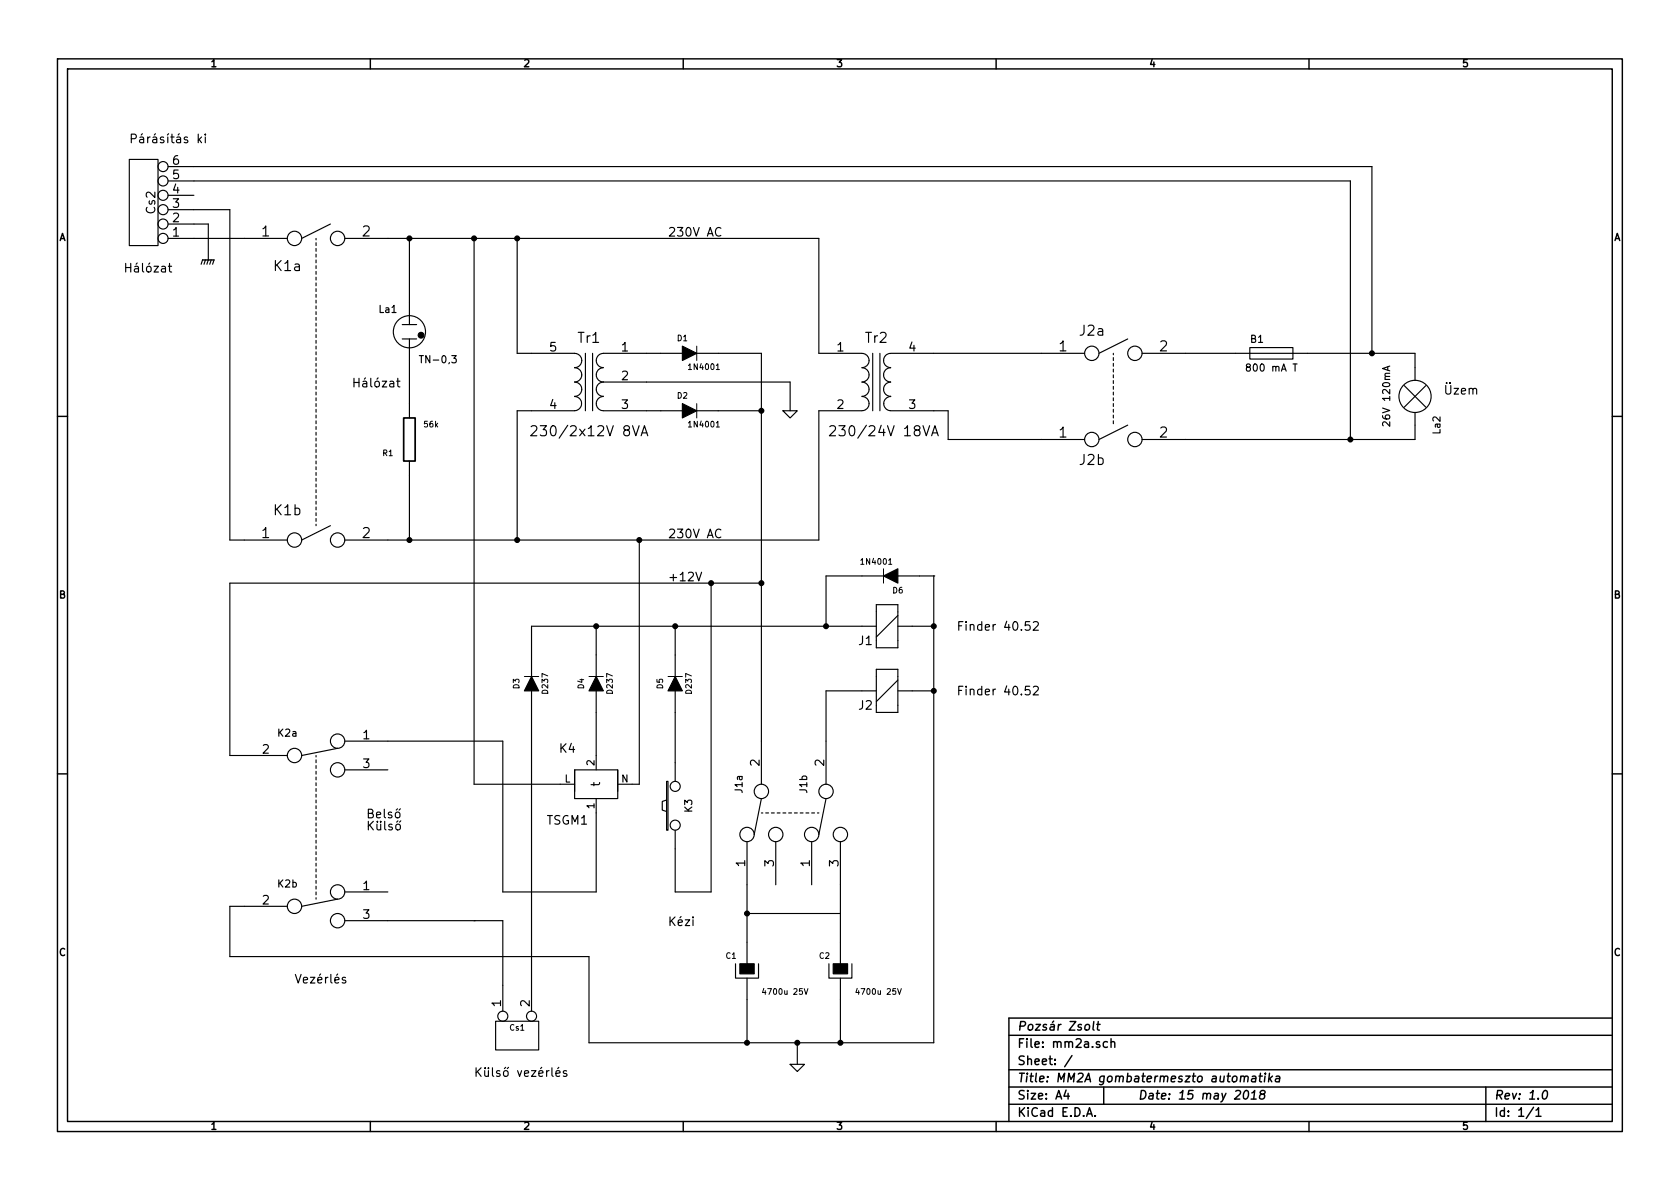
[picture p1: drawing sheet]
EESchema Schematic File Version 2
LIBS:power
LIBS:device
LIBS:transistors
LIBS:conn
LIBS:linear
LIBS:regul
LIBS:74xx
LIBS:cmos4000
LIBS:adc-dac
LIBS:memory
LIBS:xilinx
LIBS:special
LIBS:microcontrollers
LIBS:dsp
LIBS:microchip
LIBS:analog_switches
LIBS:motorola
LIBS:texas
LIBS:intel
LIBS:audio
LIBS:interface
LIBS:digital-audio
LIBS:philips
LIBS:display
LIBS:cypress
LIBS:siliconi
LIBS:opto
LIBS:atmel
LIBS:contrib
LIBS:valves
LIBS:mm2a-cache
EELAYER 27 0
EELAYER END
$Descr A4 11693 8268
encoding utf-8
Sheet 1 1
Title "MM2A gombatermeszto automatika"
Date "15 may 2018"
Rev "1.0"
Comp "Pozsár Zsolt"
Comment1 ""
Comment2 ""
Comment3 ""
Comment4 ""
$EndDescr
$Comp
L TRANSFO4 Tr1
U 1 1
P 4100 2650
F 0 "Tr1" H 4100 2950 70  0000 C CNN
F 1 "230/2x12V 8VA" H 4100 2300 70  0000 C CNN
F 2 "~" H 4100 2650 60  0000 C CNN
F 3 "~" H 4100 2650 60  0000 C CNN
	1    4100 2650
	-1   0    0    -1  
$EndComp
$Comp
L DIODE D3
U 1 1
P 3700 4750
F 0 "D3" H 3700 4850 40  0000 C CNN
F 1 "D237" H 3700 4650 40  0000 C CNN
F 2 "~" H 3700 4750 60  0000 C CNN
F 3 "~" H 3700 4750 60  0000 C CNN
	1    3700 4750
	0    -1   -1   0   
$EndComp
$Comp
L DIODE D1
U 1 1
P 4800 2450
F 0 "D1" H 4750 2550 40  0000 C CNN
F 1 "1N4001" H 4900 2350 40  0000 C CNN
F 2 "~" H 4800 2450 60  0000 C CNN
F 3 "~" H 4800 2450 60  0000 C CNN
	1    4800 2450
	1    0    0    -1  
$EndComp
$Comp
L DIODE D2
U 1 1
P 4800 2850
F 0 "D2" H 4750 2950 40  0000 C CNN
F 1 "1N4001" H 4900 2750 40  0000 C CNN
F 2 "~" H 4800 2850 60  0000 C CNN
F 3 "~" H 4800 2850 60  0000 C CNN
	1    4800 2850
	1    0    0    -1  
$EndComp
$Comp
L RELAY J2
U 1 1
P 6200 4800
F 0 "J2" H 6375 4900 60  0000 C CNN
F 1 "Finder 40.52" H 5450 4800 60  0000 C CNN
F 2 "" H 6200 4800 60  0000 C CNN
F 3 "" H 6200 4800 60  0000 C CNN
	1    6200 4800
	-1   0    0    1   
$EndComp
$Comp
L RELAY J1
U 1 1
P 6200 4350
F 0 "J1" H 6375 4450 60  0000 C CNN
F 1 "Finder 40.52" H 5450 4350 60  0000 C CNN
F 2 "" H 6200 4350 60  0000 C CNN
F 3 "" H 6200 4350 60  0000 C CNN
	1    6200 4350
	-1   0    0    1   
$EndComp
$Comp
L FUSE-EU B1
U 1 1
P 8850 2450
F 0 "B1" V 8950 2550 50  0000 C CNN
F 1 "800 mA T" V 8750 2450 50  0000 C CNN
F 2 "" H 8850 2450 60  0000 C CNN
F 3 "" H 8850 2450 60  0000 C CNN
	1    8850 2450
	0    -1   -1   0   
$EndComp
$Comp
L R R1
U 1 1
P 2850 3050
F 0 "R1" H 2700 2950 40  0000 C CNN
F 1 "56k" H 3000 3150 40  0000 C CNN
F 2 "~" V 2780 3050 30  0000 C CNN
F 3 "~" H 2850 3050 30  0000 C CNN
	1    2850 3050
	1    0    0    -1  
$EndComp
$Comp
L SPST J2a
U 1 1
P 7750 2450
F 0 "J2a" H 7600 2600 70  0000 C CNN
F 1 "SPST" H 7750 2350 70  0001 C CNN
F 2 "~" H 7750 2450 60  0000 C CNN
F 3 "~" H 7750 2450 60  0000 C CNN
	1    7750 2450
	1    0    0    -1  
$EndComp
$Comp
L SPST K1a
U 1 1
P 2200 1650
F 0 "K1a" H 2000 1450 70  0000 C CNN
F 1 "SPST" H 2200 1550 70  0001 C CNN
F 2 "~" H 2200 1650 60  0000 C CNN
F 3 "~" H 2200 1650 60  0000 C CNN
	1    2200 1650
	1    0    0    -1  
$EndComp
$Comp
L GNDPWR #PWR?
U 1 1
P 1450 1800
F 0 "#PWR?" H 1450 1850 40  0001 C CNN
F 1 "GNDPWR" H 1450 1720 40  0001 C CNN
F 2 "" H 1450 1800 60  0000 C CNN
F 3 "" H 1450 1800 60  0001 C CNN
	1    1450 1800
	1    0    0    -1  
$EndComp
Text Notes 2450 2700 0    60   ~ 0
Hálózat
Text Notes 10050 2750 0    60   ~ 0
Üzem
Text Notes 3300 7500 0    60   ~ 0
Külső vezérlés
Text Notes 2050 6850 0    60   ~ 0
Vezérlés
Text Notes 4650 6450 0    60   ~ 0
Kézi
Wire Wire Line
	9100 2450 9550 2450
Wire Wire Line
	9550 2450 9850 2450
Wire Wire Line
	8600 2450 8250 2450
Wire Wire Line
	2850 2100 2850 1650
Connection ~ 2850 1650
Wire Wire Line
	2850 3300 2850 3750
Wire Wire Line
	3700 2850 3600 2850
Wire Wire Line
	3600 2850 3600 3750
Connection ~ 3600 3750
Wire Wire Line
	3600 2450 3700 2450
Wire Wire Line
	3600 1650 3600 2450
Connection ~ 3600 1650
Wire Wire Line
	4500 2450 4600 2450
Wire Wire Line
	4500 2850 4600 2850
$Comp
L GLIMM La1
U 1 1
P 2850 2300
F 0 "La1" H 2700 2450 50  0000 C CNN
F 1 "TN-0,3" H 3050 2100 50  0000 C CNN
F 2 "glimm" H 3050 2450 50  0001 C CNN
F 3 "" H 3650 2100 60  0000 C CNN
	1    2850 2300
	1    0    0    -1  
$EndComp
Wire Wire Line
	2850 2500 2850 2800
Wire Wire Line
	3700 4950 3700 6850
Wire Wire Line
	3700 4550 3700 4350
Wire Wire Line
	3700 4350 4150 4350
Wire Wire Line
	4150 4350 4700 4350
Wire Wire Line
	4700 4350 5750 4350
Wire Wire Line
	5750 4350 6000 4350
Wire Wire Line
	4500 2650 5500 2650
Wire Wire Line
	5500 2650 5500 2850
Wire Wire Line
	6500 7250 6500 4800
Wire Wire Line
	6500 4800 6500 4350
Wire Wire Line
	6500 4350 6500 4000
Wire Wire Line
	6500 4000 6500 4000
Wire Wire Line
	6350 4350 6500 4350
Connection ~ 6500 4350
Wire Wire Line
	6350 4800 6500 4800
Connection ~ 6500 4800
Wire Wire Line
	2700 5150 3500 5150
Wire Wire Line
	4100 7250 5200 7250
Wire Wire Line
	5200 7250 5550 7250
Wire Wire Line
	5550 7250 5850 7250
Wire Wire Line
	5850 7250 6500 7250
Wire Wire Line
	4100 7250 4100 6650
Wire Wire Line
	4100 6650 1600 6650
Wire Wire Line
	1600 6650 1600 6300
Wire Wire Line
	1600 6300 1700 6300
Wire Wire Line
	1700 5250 1600 5250
Wire Wire Line
	1600 5250 1600 4050
Wire Wire Line
	1600 4050 4950 4050
Wire Wire Line
	4950 4050 5300 4050
Wire Wire Line
	5300 2450 5300 2850
Wire Wire Line
	5300 2850 5300 4050
Wire Wire Line
	5300 4050 5300 5150
Wire Wire Line
	5300 2450 5000 2450
Wire Wire Line
	5000 2850 5300 2850
Connection ~ 5300 2850
Wire Notes Line
	2200 6250 2200 5250
Wire Wire Line
	4150 5250 4150 4950
$Comp
L DIODE D4
U 1 1
P 4150 4750
F 0 "D4" H 4150 4850 40  0000 C CNN
F 1 "D237" H 4150 4650 40  0000 C CNN
F 2 "~" H 4150 4750 60  0000 C CNN
F 3 "~" H 4150 4750 60  0000 C CNN
	1    4150 4750
	0    -1   -1   0   
$EndComp
$Comp
L DIODE D5
U 1 1
P 4700 4750
F 0 "D5" H 4700 4850 40  0000 C CNN
F 1 "D237" H 4700 4650 40  0000 C CNN
F 2 "~" H 4700 4750 60  0000 C CNN
F 3 "~" H 4700 4750 60  0000 C CNN
	1    4700 4750
	0    -1   -1   0   
$EndComp
$Comp
L CONN_2 Cs1
U 1 1
P 3600 7200
F 0 "Cs1" V 3550 7200 40  0000 C CNN
F 1 "CONN_2" V 3650 7200 40  0001 C CNN
F 2 "" H 3600 7200 60  0000 C CNN
F 3 "" H 3600 7200 60  0000 C CNN
	1    3600 7200
	0    -1   1    0   
$EndComp
$Comp
L TRANSFO Tr2
U 1 1
P 6100 2650
F 0 "Tr2" H 6100 2950 70  0000 C CNN
F 1 "230/24V 18VA" H 6150 2300 70  0000 C CNN
F 2 "~" H 6100 2650 60  0000 C CNN
F 3 "~" H 6100 2650 60  0000 C CNN
	1    6100 2650
	1    0    0    -1  
$EndComp
Wire Wire Line
	2700 1650 2850 1650
Wire Wire Line
	2850 1650 3300 1650
Wire Wire Line
	3300 1650 3600 1650
Wire Wire Line
	3600 1650 5700 1650
Wire Wire Line
	5700 1650 5700 2450
Wire Wire Line
	1600 3750 1700 3750
Wire Wire Line
	2700 3750 2850 3750
Wire Wire Line
	2850 3750 3600 3750
Wire Wire Line
	3600 3750 4450 3750
Wire Wire Line
	4450 3750 5700 3750
Wire Wire Line
	5700 3750 5700 2850
$Comp
L LAMP La2
U 1 1
P 9850 2750
F 0 "La2" V 9700 2950 50  0000 C CNN
F 1 "26V 120mA" V 10050 2750 50  0000 C CNN
F 2 "lamp" H 10050 2900 50  0001 C CNN
F 3 "~" H 10650 2550 60  0000 C CNN
	1    9850 2750
	-1   0    0    1   
$EndComp
$Comp
L SPST J2b
U 1 1
P 7750 3050
F 0 "J2b" H 7600 2900 70  0000 C CNN
F 1 "SPST" H 7750 2950 70  0001 C CNN
F 2 "~" H 7750 3050 60  0000 C CNN
F 3 "~" H 7750 3050 60  0000 C CNN
	1    7750 3050
	1    0    0    -1  
$EndComp
Connection ~ 9550 2450
Wire Wire Line
	6500 2450 7250 2450
Text Notes 1200 1900 2    60   ~ 0
Hálózat
Text Notes 900  1000 0    60   ~ 0
Párásítás ki
Wire Notes Line
	7750 2450 7750 2950
Wire Wire Line
	3500 6400 3500 6850
Wire Wire Line
	2700 6400 3500 6400
$Comp
L SW_PUSH K3
U 1 1
P 4700 5600
F 0 "K3" H 4700 5500 50  0000 C CNN
F 1 "PushButton" H 4700 5520 50  0001 C CNN
F 2 "~" H 4700 5600 60  0000 C CNN
F 3 "~" H 4700 5600 60  0000 C CNN
	1    4700 5600
	0    -1   -1   0   
$EndComp
Wire Wire Line
	4700 5300 4700 4950
Wire Wire Line
	4700 4550 4700 4350
Connection ~ 4700 4350
Wire Wire Line
	4700 6200 4700 5900
Wire Wire Line
	3500 6200 4150 6200
Wire Wire Line
	3500 5150 3500 6200
Wire Wire Line
	5750 5150 5750 4800
Wire Wire Line
	5750 4800 6000 4800
Connection ~ 5300 4050
Wire Wire Line
	5200 6150 5200 6350
Wire Wire Line
	5200 6350 5200 6550
Wire Wire Line
	5200 6350 5850 6350
Wire Wire Line
	5850 6150 5850 6550
$Comp
L CAPAPOL C1
U 1 1
P 5200 6750
F 0 "C1" H 5050 6850 40  0000 L CNN
F 1 "4700u 25V" H 5300 6600 40  0000 L CNN
F 2 "~" H 5300 6600 30  0000 C CNN
F 3 "~" H 5200 6750 300 0000 C CNN
	1    5200 6750
	1    0    0    -1  
$EndComp
Wire Wire Line
	5200 6950 5200 7250
Wire Wire Line
	5550 7250 5550 7400
Connection ~ 5200 7250
Connection ~ 5200 6350
Wire Notes Line
	5300 5650 5700 5650
$Comp
L TIMER K4
U 1 1
P 4150 5450
F 0 "K4" V 4400 5650 60  0000 C CNN
F 1 "TSGM1" V 3900 5650 60  0000 C CNN
F 2 "~" H 4150 5450 60  0000 C CNN
F 3 "~" H 4150 5450 60  0000 C CNN
	1    4150 5450
	0    -1   -1   0   
$EndComp
$Comp
L CONN_6 Cs2
U 1 1
P 1000 1400
F 0 "Cs2" V 950 1400 60  0000 C CNN
F 1 "CONN_6" V 1050 1400 60  0001 C CNN
F 2 "" H 1000 1400 60  0000 C CNN
F 3 "" H 1000 1400 60  0000 C CNN
	1    1000 1400
	-1   0    0    1   
$EndComp
Wire Wire Line
	8250 3050 9400 3050
Wire Wire Line
	9400 3050 9850 3050
Wire Wire Line
	9850 3050 9850 2950
Wire Wire Line
	9850 2450 9850 2550
Wire Wire Line
	9550 2450 9550 1150
Wire Wire Line
	9550 1150 1350 1150
Wire Wire Line
	1350 1250 9400 1250
Wire Wire Line
	9400 1250 9400 3050
Wire Wire Line
	1350 1650 1700 1650
Wire Wire Line
	4150 6200 4150 5650
Wire Wire Line
	4150 4550 4150 4350
Connection ~ 4150 4350
Wire Wire Line
	3300 6400 3300 6400
Wire Wire Line
	3900 5450 3300 5450
Wire Wire Line
	3300 5450 3300 1650
Connection ~ 3300 1650
Wire Wire Line
	4450 5450 4400 5450
Wire Wire Line
	4450 3750 4450 5450
Connection ~ 4450 3750
Wire Wire Line
	1600 3750 1600 1450
Wire Wire Line
	1600 1450 1350 1450
Wire Wire Line
	1350 1550 1450 1550
Wire Wire Line
	1450 1550 1450 1800
Wire Wire Line
	6500 2850 6600 2850
Wire Wire Line
	6600 2850 6600 3050
Wire Wire Line
	6600 3050 7250 3050
Connection ~ 9400 3050
$Comp
L GND #PWR?
U 1 1
P 5550 7400
F 0 "#PWR?" H 5550 7400 30  0001 C CNN
F 1 "GND" H 5550 7330 30  0001 C CNN
F 2 "" H 5550 7400 60  0000 C CNN
F 3 "" H 5550 7400 60  0000 C CNN
	1    5550 7400
	1    0    0    -1  
$EndComp
$Comp
L SPST K1b
U 1 1
P 2200 3750
F 0 "K1b" H 2000 3950 70  0000 C CNN
F 1 "SPST" H 2200 3650 70  0001 C CNN
F 2 "~" H 2200 3750 60  0000 C CNN
F 3 "~" H 2200 3750 60  0000 C CNN
	1    2200 3750
	1    0    0    -1  
$EndComp
Connection ~ 2850 3750
Wire Notes Line
	2200 1650 2200 3650
$Comp
L CAPAPOL C2
U 1 1
P 5850 6750
F 0 "C2" H 5700 6850 40  0000 L CNN
F 1 "4700u 25V" H 5950 6600 40  0000 L CNN
F 2 "~" H 5950 6600 30  0000 C CNN
F 3 "~" H 5850 6750 300 0000 C CNN
	1    5850 6750
	1    0    0    -1  
$EndComp
Wire Wire Line
	5850 6950 5850 7250
Connection ~ 5850 7250
Connection ~ 5550 7250
$Comp
L SWITCH_INV K2a
U 1 1
P 2200 5250
F 0 "K2a" H 2000 5400 50  0000 C CNN
F 1 "SWITCH_INV" H 2050 5100 50  0001 C CNN
F 2 "~" H 2200 5250 60  0000 C CNN
F 3 "~" H 2200 5250 60  0000 C CNN
	1    2200 5250
	1    0    0    -1  
$EndComp
$Comp
L SWITCH_INV K2b
U 1 1
P 2200 6300
F 0 "K2b" H 2000 6450 50  0000 C CNN
F 1 "SWITCH_INV" H 2050 6150 50  0001 C CNN
F 2 "~" H 2200 6300 60  0000 C CNN
F 3 "~" H 2200 6300 60  0000 C CNN
	1    2200 6300
	1    0    0    -1  
$EndComp
Text Notes 4650 3750 0    60   ~ 0
230V AC
Text Notes 4650 1650 0    60   ~ 0
230V AC
Text Notes 4650 4050 0    60   ~ 0
+12V
$Comp
L DIODE D6
U 1 1
P 6200 4000
F 0 "D6" H 6150 4100 40  0000 C CNN
F 1 "1N4001" H 6300 3900 40  0000 C CNN
F 2 "~" H 6200 4000 60  0000 C CNN
F 3 "~" H 6200 4000 60  0000 C CNN
	1    6200 4000
	-1   0    0    1   
$EndComp
Wire Wire Line
	6400 4000 6500 4000
Wire Wire Line
	6000 4000 5750 4000
Wire Wire Line
	5750 4000 5750 4350
Connection ~ 5750 4350
Wire Wire Line
	4700 6200 4950 6200
Wire Wire Line
	4950 6200 4950 4050
Connection ~ 4950 4050
$Comp
L SWITCH_INV J1a
U 1 1
P 5300 5650
F 0 "J1a" H 5100 5800 50  0000 C CNN
F 1 "SWITCH_INV" H 5150 5500 50  0001 C CNN
F 2 "~" H 5300 5650 60  0000 C CNN
F 3 "~" H 5300 5650 60  0000 C CNN
	1    5300 5650
	0    -1   1    0   
$EndComp
$Comp
L SWITCH_INV J1b
U 1 1
P 5750 5650
F 0 "J1b" H 5550 5800 50  0000 C CNN
F 1 "SWITCH_INV" H 5600 5500 50  0001 C CNN
F 2 "~" H 5750 5650 60  0000 C CNN
F 3 "~" H 5750 5650 60  0000 C CNN
	1    5750 5650
	0    -1   1    0   
$EndComp
Text Notes 2550 5700 0    60   ~ 0
Belső\nKülső
$Comp
L GND #PWR?
U 1 1
P 5500 2850
F 0 "#PWR?" H 5500 2850 30  0001 C CNN
F 1 "GND" H 5500 2780 30  0001 C CNN
F 2 "" H 5500 2850 60  0000 C CNN
F 3 "" H 5500 2850 60  0000 C CNN
	1    5500 2850
	1    0    0    -1  
$EndComp
$EndSCHEMATC
